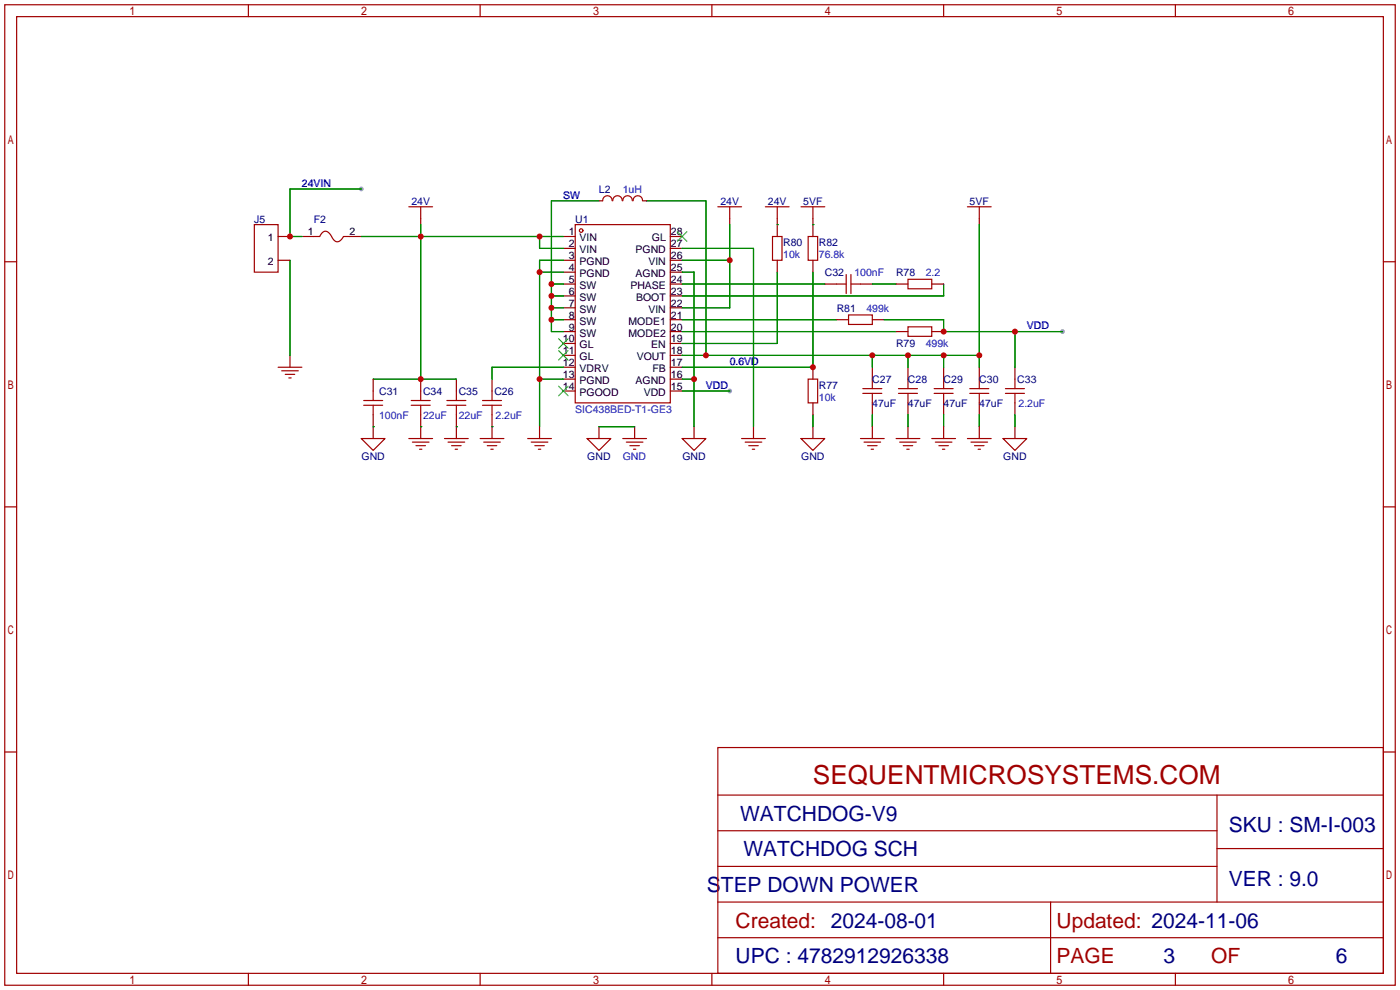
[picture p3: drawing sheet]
<svg xmlns="http://www.w3.org/2000/svg" width="299mm" height="212mm" viewBox="0 0 299 212" stroke-linecap="round" stroke-linejoin="round" font-family="sans-serif">
<g fill="#999">
<circle cx="77.2" cy="40.4" r=".51"/>
<circle cx="156" cy="83.6" r=".51"/>
<circle cx="227.1" cy="70.9" r=".51"/>
</g>
<g fill="none" stroke="#a10000" stroke-width=".25">
<path d="M1 1h297.2v209.6h-297.2zM3.6 3.6h292.1v204.4h-292.1zM53.1 1v2.6M102.6 1v2.6M152.1 1v2.6M201.7 1v2.6M251.2 1v2.6M1 55.9h2.6M54.4 48h5v10.2h-5zM67.1 50.5h1.2l.7-.9 .7-.2 .8 .5 1 1.5 .6 .3 .7-.3 .6-.9h1.3M87.4 44.2h5.1M89.9 44.2v2.5"/>
<path d="M122.9 48h20.4v38.1h-20.4zM128.8 42.9a1.01 1.01 0 0 1 1-1.1 1.01 1.01 0 0 1 1 1.1M131 42.9a1.01 1.01 0 0 1 1-1.1 1.01 1.01 0 0 1 1 1.1M133.1 42.9a1.01 1.01 0 0 1 1-1.1 1.01 1.01 0 0 1 1 1.1M135.3 42.9a1.01 1.01 0 0 1 1-1.1 1.01 1.01 0 0 1 1 1.1M153.4 44.2h5.1M156 44.2v2.5M163.6 44.2h5.1M165.1 50.5h2v5.1h-2zM166.1 44.2v2.5M171.2 44.2h5.1M172.7 50.5h2.1v5.1h-2.1z"/>
<path d="M173.7 44.2v2.5M180.8 58.7v4M181.9 58.7v4M194.1 59.7h5v2h-5zM206.8 44.2h5M209.3 44.2v2.5M295.7 55.9h2.5M59.4 78.5h5.1M60.2 79.2h3.6M178.8 60.7h2M181.4 67.3h5v2h-5zM181.9 60.7h2"/>
<path d="M194.1 69.8h5v2.1h-5zM61 80h2M61.7 80.8h.5M77.2 93.7h5.1l-2.5 2.6zM77.7 86.6h4.1M77.7 85.6h4.1M79.8 83.6v2M79.8 86.6v2M87.4 93.7h5.1M87.9 86.6h4M87.9 85.6h4M88.1 94.5h3.6"/>
<path d="M88.9 95.2h2M89.7 96h.5M89.9 83.6v2M89.9 86.6v2M95 93.7h5.1M95.5 86.6h4.1M95.5 85.6h4.1M95.8 94.5h3.5M96.5 95.2h2.1M97.3 96h.5M97.5 83.6v2M97.5 86.6v2"/>
<path d="M102.6 93.7h5.1M103.1 86.6h4.1M103.1 85.6h4.1M103.4 94.5h3.5M104.1 95.2h2.1M104.9 96h.5M105.2 83.6v2M105.2 86.6v2M112.8 93.7h5.1M113.5 94.5h3.6M114.3 95.2h2M115.1 96h.5"/>
<path d="M125.5 93.7h5.1l-2.6 2.6zM133.1 93.7h5.1M133.9 94.5h3.5M134.6 95.2h2.1M135.4 96h.5M145.8 93.7h5.1l-2.6 2.6zM158.5 93.7h5.1M159.3 94.5h3.5M160 95.2h2.1M160.8 96h.5M171.2 93.7h5.1l-2.6 2.6zM172.7 81h2.1v5.1h-2.1z"/>
<path d="M183.9 93.7h5.1M184.4 84.1h4.1M184.4 83.1h4.1M184.7 94.5h3.5M185.4 95.2h2.1M186.2 96h.5M186.4 81v2.1M186.4 84.1v2M191.5 93.7h5.1M192 84.1h4.1M192 83.1h4.1M192.3 94.5h3.5"/>
<path d="M193 95.2h2.1M193.8 96h.5M194.1 81v2.1M194.1 84.1v2M199.1 93.7h5.1M199.6 84.1h4.1M199.6 83.1h4.1M199.9 94.5h3.6M200.7 95.2h2M201.4 96h.5M201.7 81v2.1M201.7 84.1v2"/>
<path d="M206.8 93.7h5M207.3 84.1h4M207.3 83.1h4M207.5 94.5h3.6M208.3 95.2h2M209 96h.5M209.3 81v2.1M209.3 84.1v2M214.4 93.7h5.1l-2.6 2.6zM214.9 84.1h4M214.9 83.1h4M216.9 81v2.1"/>
<path d="M216.9 84.1v2M1 108.3h2.6M295.7 108.3h2.5M153.4 159.8h142.3v48.2h-142.3zM1 160.7h2.6M153.4 169.9h142.3M153.4 177.5h106.7M260.1 169.9v22.9M295.7 160.7h2.5M153.4 185.2h106.7M153.4 192.8h142.3M224.5 192.8v15.2"/>
<path d="M260.1 181.4h35.6M53.1 208v2.6M102.6 208v2.6M152.1 208v2.6M153.4 200.4h142.3M201.7 208v2.6M251.2 208v2.6"/>
<circle cx="124.2" cy="49.3" r=".38"/>
</g>
<g fill="none" stroke="#870000" stroke-width=".25">
<path d="M59.4 50.5h2.6M59.4 55.6h2.6M64.5 50.5h2.6M74.7 50.5h2.5M89.9 46.7v1.3M120.4 50.5h2.5M120.4 55.6h2.5M120.4 53.1h2.5M120.4 58.2h2.5M128 42.9h.8M137.4 42.9h.8M143.3 50.5h2.5"/>
<path d="M143.3 55.6h2.5M143.3 53.1h2.5M143.3 58.2h2.5M156 46.7v1.3M166.1 46.7v3.8M166.1 55.6v2.6M173.7 46.7v3.8M173.7 55.6v2.6M209.3 46.7v1.3M62 75.9v2.6M120.4 60.7h2.5M120.4 63.2h2.5"/>
<path d="M120.4 65.8h2.5M120.4 68.3h2.5M120.4 70.9h2.5M120.4 73.4h2.5M120.4 75.9h2.5M120.4 78.5h2.5M143.3 60.7h2.5M143.3 63.2h2.5M143.3 65.8h2.5M143.3 68.3h2.5M143.3 70.9h2.5M143.3 73.4h2.5"/>
<path d="M143.3 75.9h2.5M143.3 78.5h2.5M173.7 78.5v2.5M176.3 60.7h2.5M178.8 68.3h2.6M183.9 60.7h2.5M186.4 68.3h2.6M186.4 78.5v2.5M191.5 60.7h2.6M191.5 70.9h2.6M194.1 78.5v2.5M199.1 60.7h2.6"/>
<path d="M199.1 70.9h2.6M201.7 78.5v2.5M209.3 78.5v2.5M216.9 78.5v2.5M79.8 81v2.6M79.8 88.6v5.1M89.9 81v2.6M89.9 88.6v5.1M97.5 81v2.6M97.5 88.6v5.1M105.2 81v2.6M105.2 88.6v5.1"/>
<path d="M115.3 91.2v2.5M120.4 81h2.5M120.4 83.6h2.5M128 91.2v2.5M135.6 91.2v2.5M143.3 81h2.5M143.3 83.6h2.5M148.3 91.2v2.5M161 91.2v2.5M173.7 86.1v2.5M173.7 91.2v2.5M186.4 86.1v2.5"/>
<path d="M186.4 91.2v2.5M194.1 86.1v2.5M194.1 91.2v2.5M201.7 86.1v2.5M201.7 91.2v2.5M209.3 86.1v2.5M209.3 91.2v2.5M216.9 86.1v2.5M216.9 91.2v2.5"/>
</g>
<g fill="none" stroke="#008700" stroke-width=".25">
<path d="M62 55.6v20.3M77.2 40.4h-15.2v10.1h2.5M77.2 50.5h43.2M89.9 48v33M115.3 50.5v2.6h5.1M115.3 58.2h5.1M120.4 55.6h-5.1v35.6M128 42.9h-10.1v28h2.5M138.2 42.9h12.7v33M145.8 53.1h15.2v38.1M145.8 58.2h2.5v33M145.8 55.6h10.2"/>
<path d="M156 48v17.8h-10.2M166.1 48h.1M166.1 58.2v15.2h-20.3M173.7 48h.1M173.7 58.2v20.3h-27.9M209.3 48v30.5M117.9 68.3h2.5M117.9 60.7h2.5M117.9 63.2h2.5M117.9 65.8h2.5M120.4 78.5h-15.2v2.5M145.8 68.3h33"/>
<path d="M145.8 70.9h45.7M145.8 60.7h30.5M145.8 75.9h63.5M186.4 60.7h5.1M186.4 75.9v2.6M189 68.3h12.7v2.6h25.4M194.1 75.9v2.6M201.7 60.7v2.5h-55.9M201.7 75.9v2.6M216.9 70.9v7.6M79.8 91.2h.1M79.8 81h17.7"/>
<path d="M89.9 91.2h.1M97.5 91.2h.1M105.2 91.2h.1M115.3 81h5.1M128 91.2h7.6M145.8 83.6h10.2M145.8 81h2.5M173.7 88.6v2.6M186.4 88.6v2.6M194.1 88.6v2.6M201.7 88.6v2.6M209.3 88.6v2.6"/>
<path d="M216.9 88.6v2.6"/>
</g>
<path d="M144.8 49.5l2 2.1M146.8 49.5l-2 2.1M119.4 72.4l2 2M119.4 74.9l2 2.1M121.4 72.4l-2 2M121.4 74.9l-2 2.1M119.4 82.5l2 2.1M121.4 82.5l-2 2.1" fill="none" stroke="#3c3" stroke-width=".25"/>
<g fill="#c00">
<circle cx="62" cy="50.5" r=".63"/>
<circle cx="89.9" cy="50.5" r=".63"/>
<circle cx="115.3" cy="50.5" r=".63"/>
<circle cx="89.9" cy="81" r=".63"/>
<circle cx="117.9" cy="60.7" r=".63"/>
<circle cx="117.9" cy="63.2" r=".63"/>
<circle cx="117.9" cy="65.8" r=".63"/>
<circle cx="117.9" cy="68.3" r=".63"/>
<circle cx="150.9" cy="75.9" r=".63"/>
<circle cx="186.4" cy="75.9" r=".63"/>
<circle cx="194.1" cy="75.9" r=".63"/>
<circle cx="201.7" cy="75.9" r=".63"/>
<circle cx="209.3" cy="75.9" r=".63"/>
<circle cx="173.7" cy="78.5" r=".63"/>
<circle cx="115.3" cy="81" r=".63"/>
<circle cx="115.3" cy="58.2" r=".63"/>
<circle cx="156" cy="55.6" r=".63"/>
<circle cx="148.3" cy="81" r=".63"/>
<circle cx="216.9" cy="70.9" r=".63"/>
<circle cx="201.7" cy="70.9" r=".63"/>
</g>
<text font-size="5.6" fill="#a00000" x="173.7" y="167.5">SEQUENTMICROSYSTEMS.COM</text>
<g font-size="4.5" fill="#000080">
<text x="158.2" y="175.4">WATCHDOG-V9</text>
<text x="262.6" y="177.9">SKU : SM-I-003</text>
<text x="158.9" y="183">WATCHDOG SCH</text>
<text x="151.1" y="190.6">STEP DOWN POWER</text>
<text x="262.6" y="189.3">VER : 9.0</text>
<text x="157.2" y="205.9">UPC : 4782912926338</text>
<text x="248.7" y="205.9">3</text>
<text x="285.5" y="205.9">6</text>
</g>
<g font-size="4.5" fill="#a00000">
<text x="157.2" y="198.2">Created: 2024-08-01</text>
<text x="225.8" y="198.2">Updated: 2024-11-06</text>
<text x="225.8" y="205.9">PAGE</text>
<text x="258.8" y="205.9">OF</text>
</g>
<g font-size="2.2" fill="#00f">
<text x="64.5" y="39.9">24VIN</text>
<text x="133.1" y="41.2">1uH</text>
<text x="120.4" y="42.5">SW</text>
<text x="167.4" y="55.2">10k</text>
<text x="175" y="55.2">76.8k</text>
<text x="182.6" y="59">100nF</text>
<text x="197.9" y="59">2.2</text>
<text x="185.2" y="66.6">499k</text>
<text x="219.5" y="70.4">VDD</text>
<text x="197.9" y="74.2">499k</text>
<text x="150.9" y="83.1">VDD</text>
<text x="156" y="78">0.6VD</text>
<text x="81" y="89.5">100nF</text>
<text x="90.4" y="89.5">22uF</text>
<text x="98" y="89.5">22uF</text>
<text x="105.9" y="89.5">2.2uF</text>
<text x="122.9" y="88.2">SIC438BED-T1-GE3</text>
<text x="175" y="85.7">10k</text>
<text x="217.7" y="86.9">2.2uF</text>
<text x="133.1" y="98.4">GND</text>
</g>
<g font-size="2.2" fill="#000080">
<text x="128" y="41.2">L2</text>
<text x="54.4" y="47.6">J5</text>
<text x="67.1" y="47.6">F2</text>
<text x="87.9" y="43.7">24V</text>
<text x="122.9" y="47.6">U1</text>
<text x="154" y="43.7">24V</text>
<text x="164.1" y="43.7">24V</text>
<text x="171.7" y="43.7">5VF</text>
<text x="207.2" y="43.7">5VF</text>
<text x="167.4" y="52.6">R80</text>
<text x="175" y="52.6">R82</text>
<text x="176.3" y="59">C32</text>
<text x="191.5" y="59">R78</text>
<text x="178.8" y="66.6">R81</text>
<text x="191.5" y="74.2">R79</text>
<text x="175" y="83.1">R77</text>
<text x="186.4" y="81.8">C27</text>
<text x="194.1" y="81.8">C28</text>
<text x="201.7" y="81.8">C29</text>
<text x="209.3" y="81.8">C30</text>
<text x="217.4" y="81.8">C33</text>
<text x="81" y="84.4">C31</text>
<text x="90.4" y="84.4">C34</text>
<text x="98" y="84.4">C35</text>
<text x="105.7" y="84.4">C26</text>
<text x="186.4" y="86.9">47uF</text>
<text x="194.1" y="86.9">47uF</text>
<text x="201.7" y="86.9">47uF</text>
<text x="209.3" y="86.9">47uF</text>
<text x="77.3" y="98.4">GND</text>
<text x="125.5" y="98.4">GND</text>
<text x="145.8" y="98.4">GND</text>
<text x="171.2" y="98.4">GND</text>
<text x="214.4" y="98.4">GND</text>
</g>
<g font-size="2.2">
<text x="57.2" y="51.6">1</text>
<text x="65.8" y="50.3">1</text>
<text x="74.7" y="50.3">2</text>
<text x="121.6" y="50.3">1</text>
<text x="121.6" y="52.9">2</text>
<text x="123.9" y="51.6">VIN</text>
<text x="139.3" y="51.6">GL</text>
<text x="143.4" y="52.9">27</text>
<text x="143.4" y="50.3">28</text>
<text x="57.2" y="56.7">2</text>
<text x="121.6" y="55.4">3</text>
<text x="121.6" y="58">4</text>
<text x="123.9" y="54.1">VIN</text>
<text x="123.9" y="56.7">PGND</text>
<text x="123.9" y="59.2">PGND</text>
<text x="135.8" y="59.2">AGND</text>
<text x="135.8" y="54.1">PGND</text>
<text x="138.6" y="56.7">VIN</text>
<text x="143.4" y="58">25</text>
<text x="143.4" y="55.4">26</text>
<text x="121.6" y="60.5">5</text>
<text x="121.6" y="63">6</text>
<text x="121.6" y="65.6">7</text>
<text x="123.9" y="61.8">SW</text>
<text x="123.9" y="64.3">SW</text>
<text x="134.7" y="61.8">PHASE</text>
<text x="136" y="64.3">BOOT</text>
<text x="143.4" y="65.6">22</text>
<text x="143.4" y="63">23</text>
<text x="143.4" y="60.5">24</text>
<text x="121.6" y="68.1">8</text>
<text x="121.6" y="70.7">9</text>
<text x="123.9" y="66.8">SW</text>
<text x="123.9" y="69.4">SW</text>
<text x="123.9" y="71.9">SW</text>
<text x="134.3" y="71.9">MODE2</text>
<text x="134.3" y="69.4">MODE1</text>
<text x="138.6" y="66.8">VIN</text>
<text x="143.4" y="70.7">20</text>
<text x="143.4" y="68.1">21</text>
<text x="120.3" y="73.2">10</text>
<text x="120.3" y="75.7">11</text>
<text x="123.9" y="74.5">GL</text>
<text x="123.9" y="77">GL</text>
<text x="136.1" y="77">VOUT</text>
<text x="139.2" y="74.5">EN</text>
<text x="143.4" y="75.7">18</text>
<text x="143.4" y="73.2">19</text>
<text x="120.3" y="78.3">12</text>
<text x="120.3" y="80.8">13</text>
<text x="120.3" y="83.4">14</text>
<text x="123.9" y="79.5">VDRV</text>
<text x="123.9" y="82.1">PGND</text>
<text x="135.8" y="82.1">AGND</text>
<text x="139.5" y="79.5">FB</text>
<text x="143.4" y="83.4">15</text>
<text x="143.4" y="80.8">16</text>
<text x="143.4" y="78.3">17</text>
<text x="123.9" y="84.6">PGOOD</text>
<text x="137.6" y="84.6">VDD</text>
</g>
</svg>
